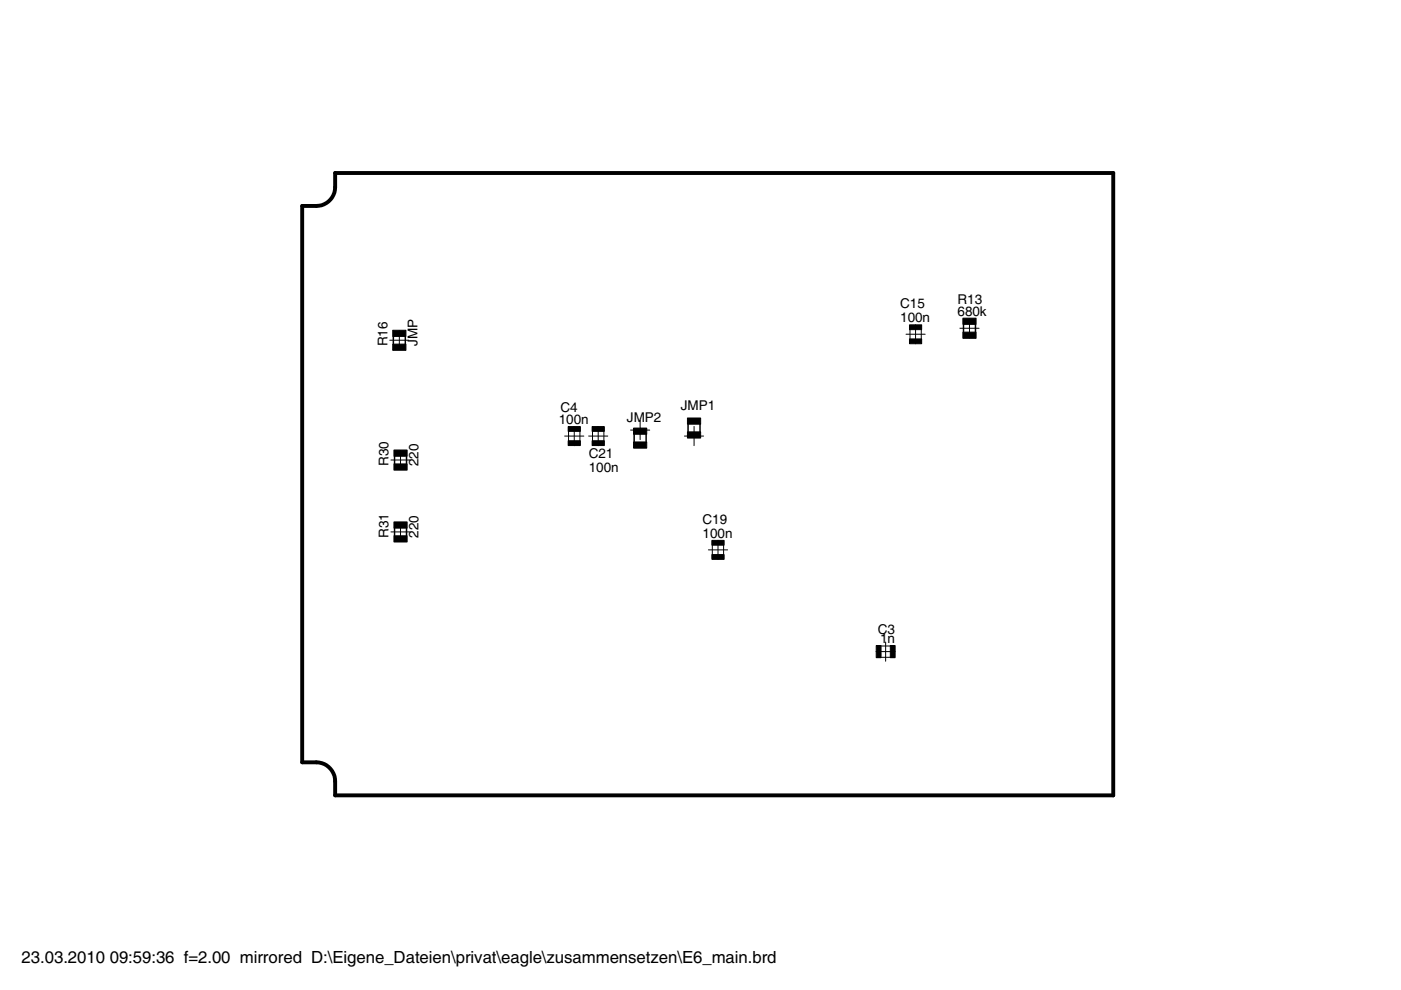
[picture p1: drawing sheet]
<svg xmlns="http://www.w3.org/2000/svg" width="297mm" height="210mm" viewBox="0 0 297 210" stroke-linecap="round" stroke-linejoin="round" font-family="sans-serif">
<g fill="#000" stroke="#000" stroke-width=".21">
<path d="M84.7 70.1v4.1zM82.6 72.1h4.1zM192.9 69v3.7zM194.1 68.8v4.1zM195.3 69v3.7zM192.1 70.9h4.1zM205.5 67.6v4zM203.5 69.6h4.1zM84.9 95.5v4.1zM82.9 97.5h4.1zM120.5 90.6v3.7zM121.8 90.4v4.1z"/>
<path d="M123 90.6v3.7zM119.7 92.5h4.1zM125.6 90.6v3.7zM126.8 90.4v4.1zM128 90.6v3.7zM124.8 92.5h4.1zM135.7 89.2v4zM133.7 91.2h4.1zM147.2 90.4v4.1zM145.1 92.5h4.1zM84.9 110.7v4.1zM82.9 112.8h4.1z"/>
<path d="M151 114.7v3.7zM152.2 114.6v4zM153.4 114.7v3.7zM150.2 116.6h4.1zM185.9 137h3.7zM185.9 139.4h3.7zM185.7 138.2h4.1zM187.8 136.1v4.1z"/>
</g>
<g fill="#000" stroke="#000" stroke-width=".21">
<path d="M83.3 70h2.8v1.3h-2.8zM83.3 73h2.8v1.3h-2.8zM192.8 68.9h2.6v1h-2.6zM192.8 71.9h2.6v1h-2.6zM204.2 70.4h2.7v1.3h-2.7zM204.2 67.5h2.7v1.3h-2.7zM83.5 95.4h2.8v1.3h-2.8zM83.5 98.4h2.8v1.3h-2.8zM120.5 93.5h2.5v1h-2.5zM120.5 90.4h2.5v1.1h-2.5zM125.5 93.5h2.6v1h-2.6zM125.5 90.4h2.6v1.1h-2.6z"/>
<path d="M134.3 90.8h2.8v1.3h-2.8zM134.3 93.7h2.8v1.3h-2.8zM145.8 91.6h2.7v1.3h-2.7zM145.8 88.6h2.7v1.3h-2.7zM83.5 110.7h2.8v1.3h-2.8zM83.5 113.6h2.8v1.3h-2.8zM150.9 114.6h2.6v1h-2.6zM150.9 117.6h2.6v1h-2.6zM185.8 136.9h1v2.5h-1zM188.8 136.9h1v2.5h-1z"/>
</g>
<path d="M83.4 71.3v1.7zM85.9 71.3v1.7zM204.3 68.8v1.6zM206.8 68.8v1.6zM83.7 96.7v1.7zM86.2 96.7v1.7zM134.5 92.1v1.6zM137 92.1v1.6zM145.9 89.9v1.7zM148.4 89.9v1.7zM83.7 112v1.6zM86.2 112v1.6z" fill="#000" stroke="#000" stroke-width=".32"/>
<path d="M71.1 36.7h164.9zM71.1 36.7v3zM236 36.7v131.9zM64.1 43.7v117.9zM64.1 43.7h3zM64.1 161.6h3zM71.1 165.6v3zM71.1 168.6h164.9z" fill="#000" stroke="#000" stroke-width=".83"/>
<path d="M71.1 39.7a4 4 0 0 1-4 4M67.1 161.6a4 4 0 0 1 4 4" fill="none" stroke="#000" stroke-width=".83"/>
<g font-size="4.1">
<text x="4.6" y="204.2">23.03.2010</text>
<text x="23.3" y="204.2">09:59:36 f=2.00 mirrored D:\Eigene_Dateien\privat\eagle\zusammensetzen\E6_main.brd</text>
</g>
<g font-size="3.3">
<text x="190.9" y="65.3">C15</text>
<text x="203" y="64.5">R13</text>
<text x="190.9" y="68.3">100n</text>
<text x="203" y="67.1">680k</text>
<text x="82.1" y="73.4" transform="rotate(-90 82.1 73.4)">R16</text>
<text x="88.5" y="73.4" transform="rotate(-90 88.5 73.4)">JMP</text>
<text x="118.5" y="89.9">100n</text>
<text x="118.8" y="87.4">C4</text>
<text x="132.9" y="89.6">JMP2</text>
<text x="144.4" y="87">JMP1</text>
<text x="82.4" y="98.8" transform="rotate(-90 82.4 98.8)">R30</text>
<text x="88.7" y="98.8" transform="rotate(-90 88.7 98.8)">220</text>
<text x="124.8" y="97.1">C21</text>
<text x="124.8" y="100.1">100n</text>
<text x="149" y="111">C19</text>
<text x="82.4" y="114" transform="rotate(-90 82.4 114)">R31</text>
<text x="88.7" y="114" transform="rotate(-90 88.7 114)">220</text>
<text x="149" y="114">100n</text>
<text x="186.1" y="134.3">C3</text>
<text x="186.6" y="136.4">1</text>
<text x="188.2" y="136.4">n</text>
</g>
</svg>
